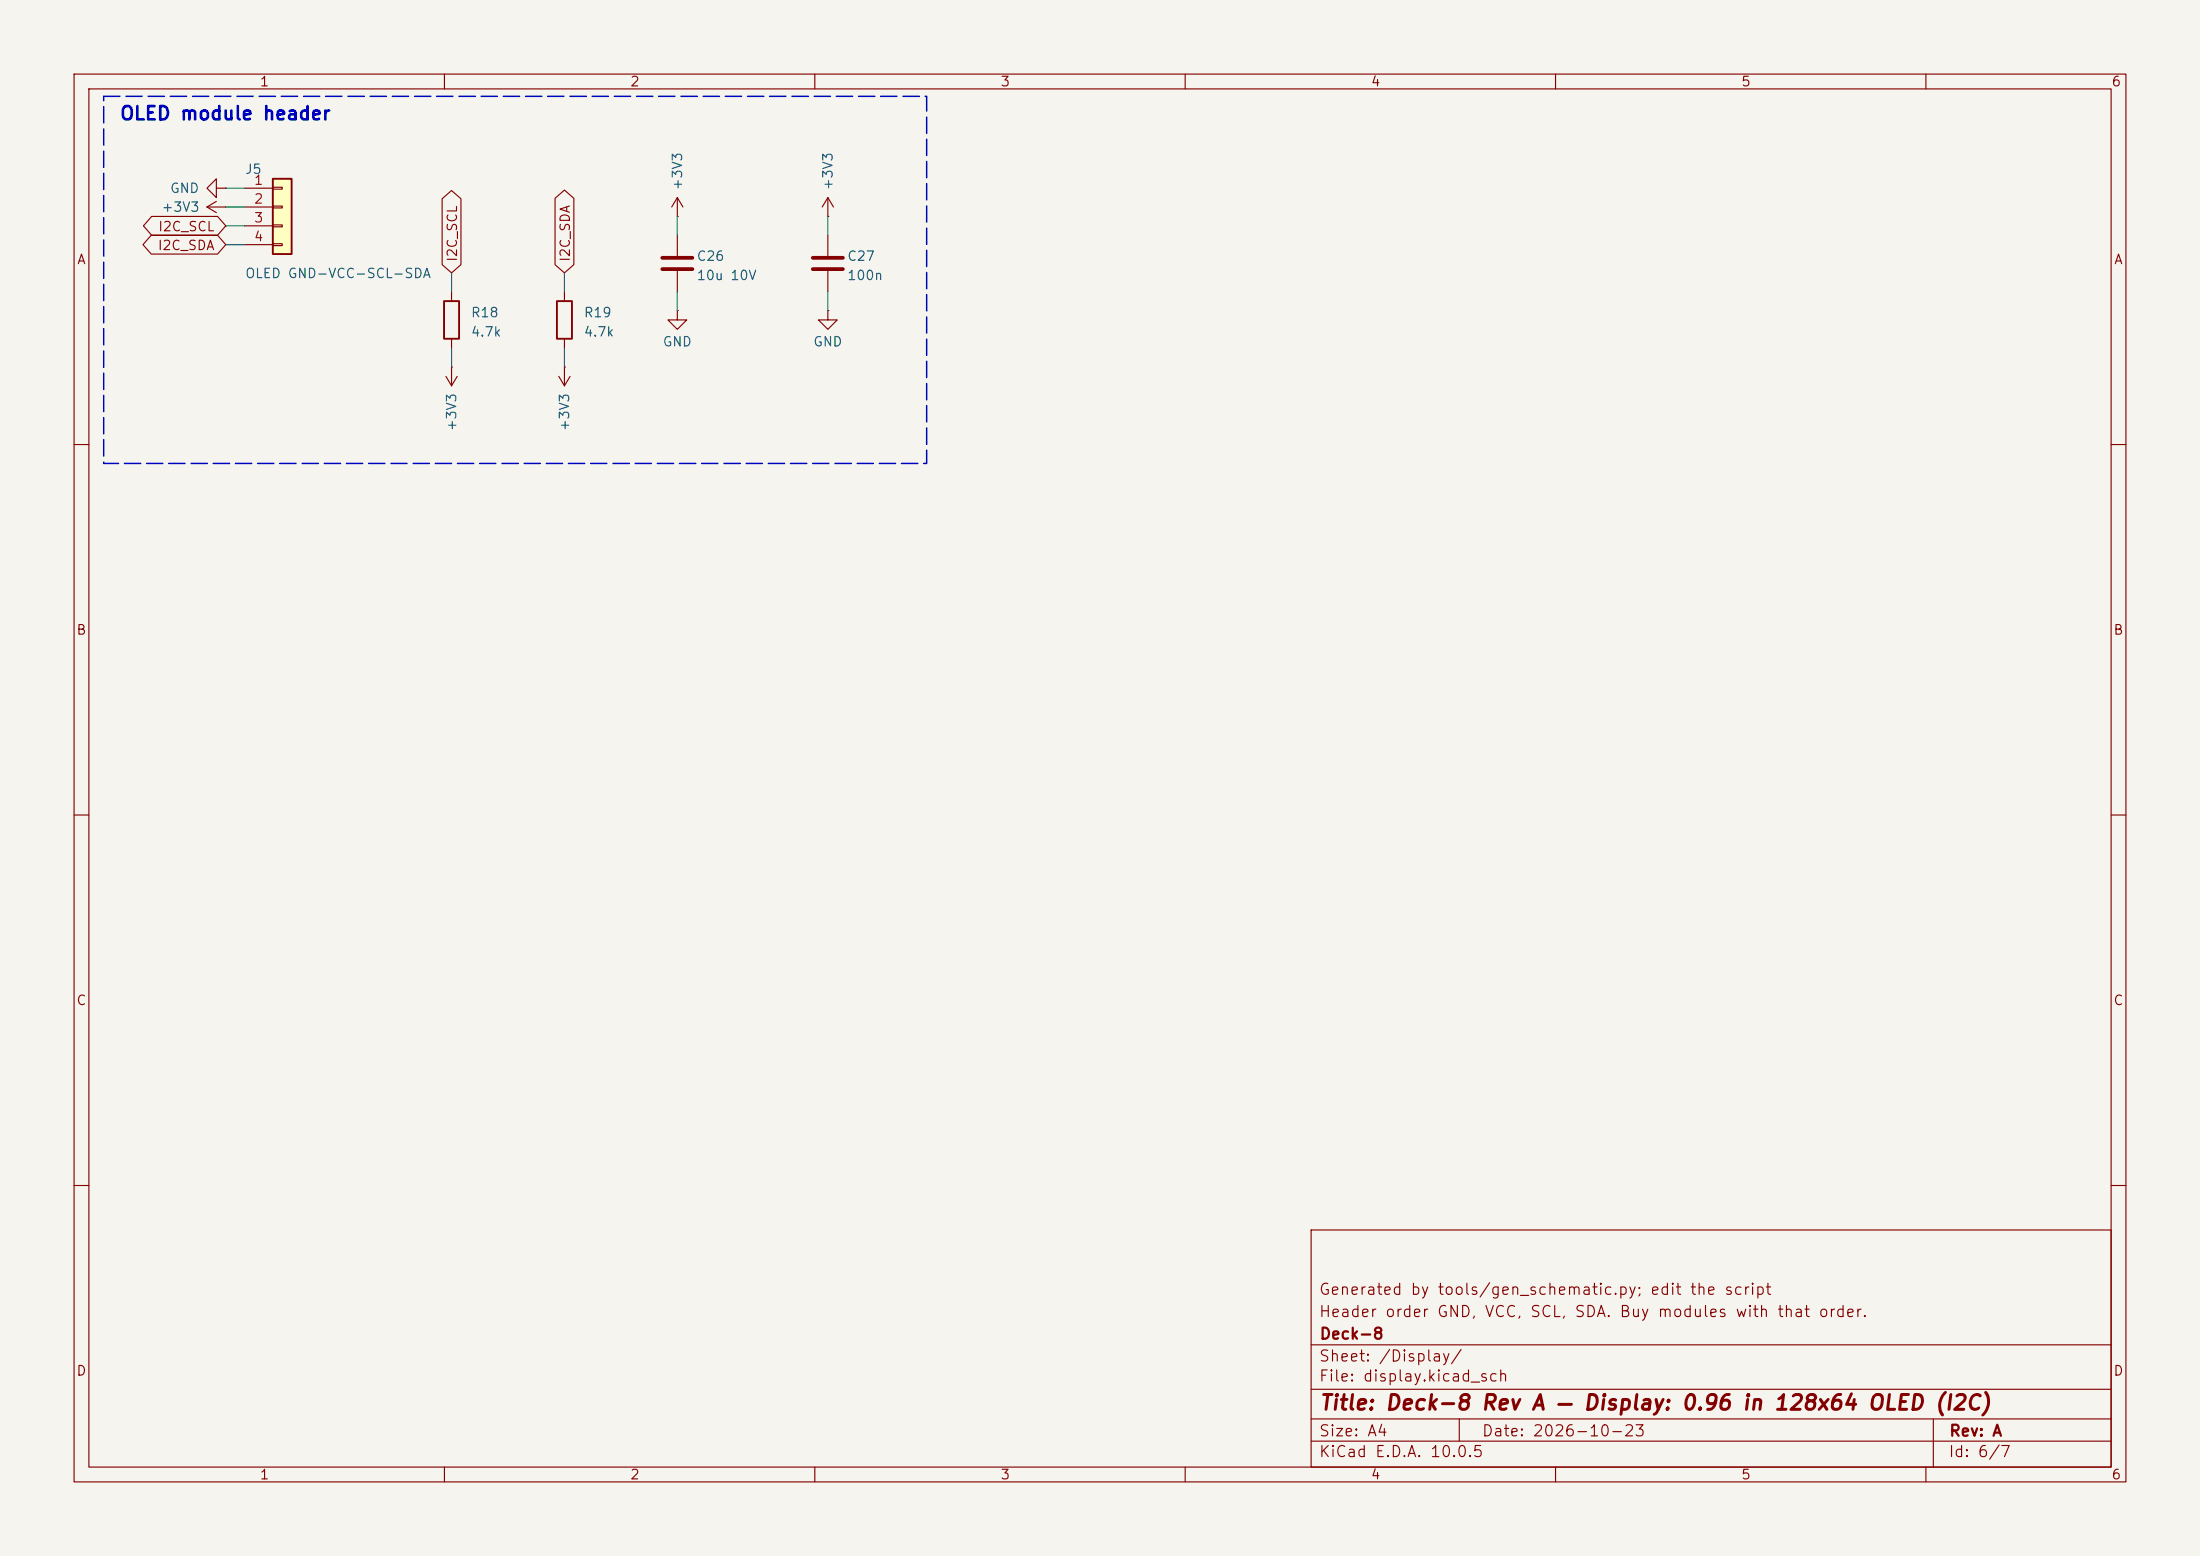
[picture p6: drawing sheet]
(kicad_sch
 (version 20250114)
 (generator "eeschema")
 (generator_version "9.0")
 (paper "A4")
 (title_block
  (title "Deck-8 Rev A — Display: 0.96 in 128x64 OLED (I2C)")
  (date "2026-10-23")
  (rev "A")
  (company "Deck-8")
  (comment 1 "Header order GND, VCC, SCL, SDA. Buy modules with that order.")
  (comment 2 "Generated by tools/gen_schematic.py; edit the script"))
 (lib_symbols
  (symbol "Connector_Generic:Conn_01x04"
   (pin_names (offset 1.016) (hide yes)) (exclude_from_sim no) (in_bom yes) (on_board yes)
   (in_pos_files yes)
   (duplicate_pin_numbers_are_jumpers no)
   (property "Reference" "J" (at 0 5.08 0) (show_name no) (do_not_autoplace no) (effects (font (size 1.27 1.27))))
   (property "Value" "Conn_01x04" (at 0 -7.62 0) (show_name no) (do_not_autoplace no) (effects (font (size 1.27 1.27))))
   (property "Footprint" "" (at 0 0 0) (show_name no) (do_not_autoplace no) (hide yes) (effects (font (size 1.27 1.27))))
   (property "Datasheet" "" (at 0 0 0) (show_name no) (do_not_autoplace no) (hide yes) (effects (font (size 1.27 1.27))))
   (property "Description" "Generic connector, single row, 01x04, script generated (kicad-library-utils/schlib/autogen/connector/)" (at 0 0 0) (show_name no) (do_not_autoplace no) (hide yes) (effects (font (size 1.27 1.27))))
   (symbol "Conn_01x04_1_1"
    (rectangle (start -1.27 3.81) (end 1.27 -6.35) (stroke (width 0.254) (type default)) (fill (type background)))
    (rectangle (start -1.27 2.667) (end 0 2.413) (stroke (width 0.1524) (type default)) (fill (type none)))
    (rectangle (start -1.27 0.127) (end 0 -0.127) (stroke (width 0.1524) (type default)) (fill (type none)))
    (rectangle (start -1.27 -2.413) (end 0 -2.667) (stroke (width 0.1524) (type default)) (fill (type none)))
    (rectangle (start -1.27 -4.953) (end 0 -5.207) (stroke (width 0.1524) (type default)) (fill (type none)))
    (pin passive line (at -5.08 2.54 0) (length 3.81) (name "Pin_1" (effects (font (size 1.27 1.27)))) (number "1" (effects (font (size 1.27 1.27)))))
    (pin passive line (at -5.08 0 0) (length 3.81) (name "Pin_2" (effects (font (size 1.27 1.27)))) (number "2" (effects (font (size 1.27 1.27)))))
    (pin passive line (at -5.08 -2.54 0) (length 3.81) (name "Pin_3" (effects (font (size 1.27 1.27)))) (number "3" (effects (font (size 1.27 1.27)))))
    (pin passive line (at -5.08 -5.08 0) (length 3.81) (name "Pin_4" (effects (font (size 1.27 1.27)))) (number "4" (effects (font (size 1.27 1.27))))))
   (embedded_fonts no))
  (symbol "power:GND"
   (power global)
   (pin_numbers (hide yes))
   (pin_names (offset 0) (hide yes)) (exclude_from_sim no) (in_bom yes) (on_board yes)
   (in_pos_files yes)
   (duplicate_pin_numbers_are_jumpers no)
   (property "Reference" "#PWR" (at 0 -6.35 0) (show_name no) (do_not_autoplace no) (hide yes) (effects (font (size 1.27 1.27))))
   (property "Value" "GND" (at 0 -3.81 0) (show_name no) (do_not_autoplace no) (effects (font (size 1.27 1.27))))
   (property "Footprint" "" (at 0 0 0) (show_name no) (do_not_autoplace no) (hide yes) (effects (font (size 1.27 1.27))))
   (property "Datasheet" "" (at 0 0 0) (show_name no) (do_not_autoplace no) (hide yes) (effects (font (size 1.27 1.27))))
   (property "Description" "Power symbol creates a global label with name \"GND\" , ground" (at 0 0 0) (show_name no) (do_not_autoplace no) (hide yes) (effects (font (size 1.27 1.27))))
   (symbol "GND_0_1"
    (polyline (pts (xy 0 0) (xy 0 -1.27) (xy 1.27 -1.27) (xy 0 -2.54) (xy -1.27 -1.27) (xy 0 -1.27)) (stroke (width 0) (type default)) (fill (type none))))
   (symbol "GND_1_1"
    (pin power_in line (at 0 0 270) (length 0) (name "" (effects (font (size 1.27 1.27)))) (number "1" (effects (font (size 1.27 1.27))))))
   (embedded_fonts no))
  (symbol "power:+3V3"
   (power global)
   (pin_numbers (hide yes))
   (pin_names (offset 0) (hide yes)) (exclude_from_sim no) (in_bom yes) (on_board yes)
   (in_pos_files yes)
   (duplicate_pin_numbers_are_jumpers no)
   (property "Reference" "#PWR" (at 0 -3.81 0) (show_name no) (do_not_autoplace no) (hide yes) (effects (font (size 1.27 1.27))))
   (property "Value" "+3V3" (at 0 3.556 0) (show_name no) (do_not_autoplace no) (effects (font (size 1.27 1.27))))
   (property "Footprint" "" (at 0 0 0) (show_name no) (do_not_autoplace no) (hide yes) (effects (font (size 1.27 1.27))))
   (property "Datasheet" "" (at 0 0 0) (show_name no) (do_not_autoplace no) (hide yes) (effects (font (size 1.27 1.27))))
   (property "Description" "Power symbol creates a global label with name \"+3V3\"" (at 0 0 0) (show_name no) (do_not_autoplace no) (hide yes) (effects (font (size 1.27 1.27))))
   (symbol "+3V3_0_1"
    (polyline (pts (xy -0.762 1.27) (xy 0 2.54)) (stroke (width 0) (type default)) (fill (type none)))
    (polyline (pts (xy 0 2.54) (xy 0.762 1.27)) (stroke (width 0) (type default)) (fill (type none)))
    (polyline (pts (xy 0 0) (xy 0 2.54)) (stroke (width 0) (type default)) (fill (type none))))
   (symbol "+3V3_1_1"
    (pin power_in line (at 0 0 90) (length 0) (name "" (effects (font (size 1.27 1.27)))) (number "1" (effects (font (size 1.27 1.27))))))
   (embedded_fonts no))
  (symbol "Device:R"
   (pin_numbers (hide yes))
   (pin_names (offset 0)) (exclude_from_sim no) (in_bom yes) (on_board yes)
   (in_pos_files yes)
   (duplicate_pin_numbers_are_jumpers no)
   (property "Reference" "R" (at 2.032 0 90) (show_name no) (do_not_autoplace no) (effects (font (size 1.27 1.27))))
   (property "Value" "R" (at 0 0 90) (show_name no) (do_not_autoplace no) (effects (font (size 1.27 1.27))))
   (property "Footprint" "" (at -1.778 0 90) (show_name no) (do_not_autoplace no) (hide yes) (effects (font (size 1.27 1.27))))
   (property "Datasheet" "" (at 0 0 0) (show_name no) (do_not_autoplace no) (hide yes) (effects (font (size 1.27 1.27))))
   (property "Description" "Resistor" (at 0 0 0) (show_name no) (do_not_autoplace no) (hide yes) (effects (font (size 1.27 1.27))))
   (symbol "R_0_1"
    (rectangle (start -1.016 -2.54) (end 1.016 2.54) (stroke (width 0.254) (type default)) (fill (type none))))
   (symbol "R_1_1"
    (pin passive line (at 0 3.81 270) (length 1.27) (name "" (effects (font (size 1.27 1.27)))) (number "1" (effects (font (size 1.27 1.27)))))
    (pin passive line (at 0 -3.81 90) (length 1.27) (name "" (effects (font (size 1.27 1.27)))) (number "2" (effects (font (size 1.27 1.27))))))
   (embedded_fonts no))
  (symbol "Device:C"
   (pin_numbers (hide yes))
   (pin_names (offset 0.254)) (exclude_from_sim no) (in_bom yes) (on_board yes)
   (in_pos_files yes)
   (duplicate_pin_numbers_are_jumpers no)
   (property "Reference" "C" (at 0.635 2.54 0) (show_name no) (do_not_autoplace no) (effects (font (size 1.27 1.27)) (justify left)))
   (property "Value" "C" (at 0.635 -2.54 0) (show_name no) (do_not_autoplace no) (effects (font (size 1.27 1.27)) (justify left)))
   (property "Footprint" "" (at 0.9652 -3.81 0) (show_name no) (do_not_autoplace no) (hide yes) (effects (font (size 1.27 1.27))))
   (property "Datasheet" "" (at 0 0 0) (show_name no) (do_not_autoplace no) (hide yes) (effects (font (size 1.27 1.27))))
   (property "Description" "Unpolarized capacitor" (at 0 0 0) (show_name no) (do_not_autoplace no) (hide yes) (effects (font (size 1.27 1.27))))
   (symbol "C_0_1"
    (polyline (pts (xy -2.032 0.762) (xy 2.032 0.762)) (stroke (width 0.508) (type default)) (fill (type none)))
    (polyline (pts (xy -2.032 -0.762) (xy 2.032 -0.762)) (stroke (width 0.508) (type default)) (fill (type none))))
   (symbol "C_1_1"
    (pin passive line (at 0 3.81 270) (length 2.794) (name "" (effects (font (size 1.27 1.27)))) (number "1" (effects (font (size 1.27 1.27)))))
    (pin passive line (at 0 -3.81 90) (length 2.794) (name "" (effects (font (size 1.27 1.27)))) (number "2" (effects (font (size 1.27 1.27))))))
   (embedded_fonts no)))
 (symbol
  (lib_id "Connector_Generic:Conn_01x04")
  (at 38.1 27.94 0)
  (unit 1)
  (exclude_from_sim no)
  (in_bom yes)
  (on_board yes)
  (dnp no)
  (property "Reference" "J5" (at 33.02 22.83 0) (effects (font (size 1.27 1.27)) (justify left)))
  (property "Value" "OLED GND-VCC-SCL-SDA" (at 33.02 36.89 0) (effects (font (size 1.27 1.27)) (justify left)))
  (property "Footprint" "Connector_PinHeader_2.54mm:PinHeader_1x04_P2.54mm_Vertical" (at 38.1 27.94 0) (effects (font (size 1.27 1.27)) (hide yes)))
  (property "Datasheet" "" (at 38.1 27.94 0) (effects (font (size 1.27 1.27)) (hide yes)))
  (property "Description" "Generic connector, single row, 01x04, script generated (kicad-library-utils/schlib/autogen/connector/)" (at 38.1 27.94 0) (effects (font (size 1.27 1.27)) (hide yes)))
  (property "MPN" "0.96 in 128x64 I2C OLED module (SSD1306), soldered on its own 4-pin header" (at 38.1 27.94 0) (effects (font (size 1.27 1.27)) (hide yes)))
  (property "Note" "module header row toward the keys; verify against the module drawing" (at 38.1 27.94 0) (effects (font (size 1.27 1.27)) (hide yes)))
  (property "Deck8_Place" "X=0;Y=23.0;side=F;rot=0" (at 38.1 27.94 0) (effects (font (size 1.27 1.27)) (hide yes)))
  (pin "1")
  (pin "2")
  (pin "3")
  (pin "4"))
 (wire
  (pts (xy 33.02 25.4) (xy 30.48 25.4))
  (stroke (width 0) (type default)))
 (symbol
  (lib_id "power:GND")
  (at 30.48 25.4 270)
  (unit 1)
  (exclude_from_sim no)
  (in_bom no)
  (on_board yes)
  (dnp no)
  (property "Reference" "#PWR6001" (at 30.48 25.4 0) (effects (font (size 1.27 1.27)) (justify left) (hide yes)))
  (property "Value" "GND" (at 24.93 25.4 90) (effects (font (size 1.27 1.27))))
  (property "Footprint" "" (at 30.48 25.4 0) (effects (font (size 1.27 1.27)) (hide yes)))
  (property "Datasheet" "" (at 30.48 25.4 0) (effects (font (size 1.27 1.27)) (hide yes)))
  (property "Description" "Power symbol for net GND" (at 30.48 25.4 0) (effects (font (size 1.27 1.27)) (hide yes)))
  (pin "1"))
 (wire
  (pts (xy 33.02 27.94) (xy 30.48 27.94))
  (stroke (width 0) (type default)))
 (symbol
  (lib_id "power:+3V3")
  (at 30.48 27.94 90)
  (unit 1)
  (exclude_from_sim no)
  (in_bom no)
  (on_board yes)
  (dnp no)
  (property "Reference" "#PWR6002" (at 30.48 27.94 0) (effects (font (size 1.27 1.27)) (justify left) (hide yes)))
  (property "Value" "+3V3" (at 24.38 27.94 90) (effects (font (size 1.27 1.27))))
  (property "Footprint" "" (at 30.48 27.94 0) (effects (font (size 1.27 1.27)) (hide yes)))
  (property "Datasheet" "" (at 30.48 27.94 0) (effects (font (size 1.27 1.27)) (hide yes)))
  (property "Description" "Power symbol for net +3V3" (at 30.48 27.94 0) (effects (font (size 1.27 1.27)) (hide yes)))
  (pin "1"))
 (wire
  (pts (xy 33.02 30.48) (xy 30.48 30.48))
  (stroke (width 0) (type default)))
 (global_label "I2C_SCL"
  (shape bidirectional)
  (at 30.48 30.48 180)
  (fields_autoplaced yes)
  (effects (font (size 1.27 1.27)) (justify right))
  (property "Intersheetrefs" "${INTERSHEET_REFS}" (at 30.48 30.48 180) (effects (font (size 1.27 1.27)) (justify right) (hide yes))))
 (wire
  (pts (xy 33.02 33.02) (xy 30.48 33.02))
  (stroke (width 0) (type default)))
 (global_label "I2C_SDA"
  (shape bidirectional)
  (at 30.48 33.02 180)
  (fields_autoplaced yes)
  (effects (font (size 1.27 1.27)) (justify right))
  (property "Intersheetrefs" "${INTERSHEET_REFS}" (at 30.48 33.02 180) (effects (font (size 1.27 1.27)) (justify right) (hide yes))))
 (symbol
  (lib_id "Device:R")
  (at 60.96 43.18 0)
  (unit 1)
  (exclude_from_sim no)
  (in_bom yes)
  (on_board yes)
  (dnp no)
  (property "Reference" "R18" (at 63.5 42.18 0) (effects (font (size 1.27 1.27)) (justify left)))
  (property "Value" "4.7k" (at 63.5 44.78 0) (effects (font (size 1.27 1.27)) (justify left)))
  (property "Footprint" "Resistor_SMD:R_0603_1608Metric" (at 60.96 43.18 0) (effects (font (size 1.27 1.27)) (hide yes)))
  (property "Datasheet" "" (at 60.96 43.18 0) (effects (font (size 1.27 1.27)) (hide yes)))
  (property "Description" "Resistor" (at 60.96 43.18 0) (effects (font (size 1.27 1.27)) (hide yes)))
  (property "MPN" "UNI-ROYAL 0603WAF4701T5E" (at 60.96 43.18 0) (effects (font (size 1.27 1.27)) (hide yes)))
  (property "LCSC" "C23162" (at 60.96 43.18 0) (effects (font (size 1.27 1.27)) (hide yes)))
  (pin "1")
  (pin "2"))
 (wire
  (pts (xy 60.96 39.37) (xy 60.96 36.83))
  (stroke (width 0) (type default)))
 (global_label "I2C_SCL"
  (shape bidirectional)
  (at 60.96 36.83 90)
  (fields_autoplaced yes)
  (effects (font (size 1.27 1.27)) (justify left))
  (property "Intersheetrefs" "${INTERSHEET_REFS}" (at 60.96 36.83 90) (effects (font (size 1.27 1.27)) (justify left) (hide yes))))
 (wire
  (pts (xy 60.96 46.99) (xy 60.96 49.53))
  (stroke (width 0) (type default)))
 (symbol
  (lib_id "power:+3V3")
  (at 60.96 49.53 180)
  (unit 1)
  (exclude_from_sim no)
  (in_bom no)
  (on_board yes)
  (dnp no)
  (property "Reference" "#PWR6003" (at 60.96 49.53 0) (effects (font (size 1.27 1.27)) (justify left) (hide yes)))
  (property "Value" "+3V3" (at 60.96 55.63 90) (effects (font (size 1.27 1.27))))
  (property "Footprint" "" (at 60.96 49.53 0) (effects (font (size 1.27 1.27)) (hide yes)))
  (property "Datasheet" "" (at 60.96 49.53 0) (effects (font (size 1.27 1.27)) (hide yes)))
  (property "Description" "Power symbol for net +3V3" (at 60.96 49.53 0) (effects (font (size 1.27 1.27)) (hide yes)))
  (pin "1"))
 (symbol
  (lib_id "Device:R")
  (at 76.2 43.18 0)
  (unit 1)
  (exclude_from_sim no)
  (in_bom yes)
  (on_board yes)
  (dnp no)
  (property "Reference" "R19" (at 78.74 42.18 0) (effects (font (size 1.27 1.27)) (justify left)))
  (property "Value" "4.7k" (at 78.74 44.78 0) (effects (font (size 1.27 1.27)) (justify left)))
  (property "Footprint" "Resistor_SMD:R_0603_1608Metric" (at 76.2 43.18 0) (effects (font (size 1.27 1.27)) (hide yes)))
  (property "Datasheet" "" (at 76.2 43.18 0) (effects (font (size 1.27 1.27)) (hide yes)))
  (property "Description" "Resistor" (at 76.2 43.18 0) (effects (font (size 1.27 1.27)) (hide yes)))
  (property "MPN" "UNI-ROYAL 0603WAF4701T5E" (at 76.2 43.18 0) (effects (font (size 1.27 1.27)) (hide yes)))
  (property "LCSC" "C23162" (at 76.2 43.18 0) (effects (font (size 1.27 1.27)) (hide yes)))
  (pin "1")
  (pin "2"))
 (wire
  (pts (xy 76.2 39.37) (xy 76.2 36.83))
  (stroke (width 0) (type default)))
 (global_label "I2C_SDA"
  (shape bidirectional)
  (at 76.2 36.83 90)
  (fields_autoplaced yes)
  (effects (font (size 1.27 1.27)) (justify left))
  (property "Intersheetrefs" "${INTERSHEET_REFS}" (at 76.2 36.83 90) (effects (font (size 1.27 1.27)) (justify left) (hide yes))))
 (wire
  (pts (xy 76.2 46.99) (xy 76.2 49.53))
  (stroke (width 0) (type default)))
 (symbol
  (lib_id "power:+3V3")
  (at 76.2 49.53 180)
  (unit 1)
  (exclude_from_sim no)
  (in_bom no)
  (on_board yes)
  (dnp no)
  (property "Reference" "#PWR6004" (at 76.2 49.53 0) (effects (font (size 1.27 1.27)) (justify left) (hide yes)))
  (property "Value" "+3V3" (at 76.2 55.63 90) (effects (font (size 1.27 1.27))))
  (property "Footprint" "" (at 76.2 49.53 0) (effects (font (size 1.27 1.27)) (hide yes)))
  (property "Datasheet" "" (at 76.2 49.53 0) (effects (font (size 1.27 1.27)) (hide yes)))
  (property "Description" "Power symbol for net +3V3" (at 76.2 49.53 0) (effects (font (size 1.27 1.27)) (hide yes)))
  (pin "1"))
 (symbol
  (lib_id "Device:C")
  (at 91.44 35.56 0)
  (unit 1)
  (exclude_from_sim no)
  (in_bom yes)
  (on_board yes)
  (dnp no)
  (property "Reference" "C26" (at 93.98 34.56 0) (effects (font (size 1.27 1.27)) (justify left)))
  (property "Value" "10u 10V" (at 93.98 37.16 0) (effects (font (size 1.27 1.27)) (justify left)))
  (property "Footprint" "Capacitor_SMD:C_0603_1608Metric" (at 91.44 35.56 0) (effects (font (size 1.27 1.27)) (hide yes)))
  (property "Datasheet" "" (at 91.44 35.56 0) (effects (font (size 1.27 1.27)) (hide yes)))
  (property "Description" "Unpolarized capacitor" (at 91.44 35.56 0) (effects (font (size 1.27 1.27)) (hide yes)))
  (property "MPN" "CL10A106KP8NNNC (10 V X5R)" (at 91.44 35.56 0) (effects (font (size 1.27 1.27)) (hide yes)))
  (property "LCSC" "C19702" (at 91.44 35.56 0) (effects (font (size 1.27 1.27)) (hide yes)))
  (pin "1")
  (pin "2"))
 (wire
  (pts (xy 91.44 31.75) (xy 91.44 29.21))
  (stroke (width 0) (type default)))
 (symbol
  (lib_id "power:+3V3")
  (at 91.44 29.21 0)
  (unit 1)
  (exclude_from_sim no)
  (in_bom no)
  (on_board yes)
  (dnp no)
  (property "Reference" "#PWR6005" (at 91.44 29.21 0) (effects (font (size 1.27 1.27)) (justify left) (hide yes)))
  (property "Value" "+3V3" (at 91.44 23.11 90) (effects (font (size 1.27 1.27))))
  (property "Footprint" "" (at 91.44 29.21 0) (effects (font (size 1.27 1.27)) (hide yes)))
  (property "Datasheet" "" (at 91.44 29.21 0) (effects (font (size 1.27 1.27)) (hide yes)))
  (property "Description" "Power symbol for net +3V3" (at 91.44 29.21 0) (effects (font (size 1.27 1.27)) (hide yes)))
  (pin "1"))
 (wire
  (pts (xy 91.44 39.37) (xy 91.44 41.91))
  (stroke (width 0) (type default)))
 (symbol
  (lib_id "power:GND")
  (at 91.44 41.91 0)
  (unit 1)
  (exclude_from_sim no)
  (in_bom no)
  (on_board yes)
  (dnp no)
  (property "Reference" "#PWR6006" (at 91.44 41.91 0) (effects (font (size 1.27 1.27)) (justify left) (hide yes)))
  (property "Value" "GND" (at 91.44 46.11 0) (effects (font (size 1.27 1.27))))
  (property "Footprint" "" (at 91.44 41.91 0) (effects (font (size 1.27 1.27)) (hide yes)))
  (property "Datasheet" "" (at 91.44 41.91 0) (effects (font (size 1.27 1.27)) (hide yes)))
  (property "Description" "Power symbol for net GND" (at 91.44 41.91 0) (effects (font (size 1.27 1.27)) (hide yes)))
  (pin "1"))
 (symbol
  (lib_id "Device:C")
  (at 111.76 35.56 0)
  (unit 1)
  (exclude_from_sim no)
  (in_bom yes)
  (on_board yes)
  (dnp no)
  (property "Reference" "C27" (at 114.3 34.56 0) (effects (font (size 1.27 1.27)) (justify left)))
  (property "Value" "100n" (at 114.3 37.16 0) (effects (font (size 1.27 1.27)) (justify left)))
  (property "Footprint" "Capacitor_SMD:C_0603_1608Metric" (at 111.76 35.56 0) (effects (font (size 1.27 1.27)) (hide yes)))
  (property "Datasheet" "" (at 111.76 35.56 0) (effects (font (size 1.27 1.27)) (hide yes)))
  (property "Description" "Unpolarized capacitor" (at 111.76 35.56 0) (effects (font (size 1.27 1.27)) (hide yes)))
  (property "MPN" "CC0603KRX7R9BB104 (50 V X7R)" (at 111.76 35.56 0) (effects (font (size 1.27 1.27)) (hide yes)))
  (property "LCSC" "C14663" (at 111.76 35.56 0) (effects (font (size 1.27 1.27)) (hide yes)))
  (pin "1")
  (pin "2"))
 (wire
  (pts (xy 111.76 31.75) (xy 111.76 29.21))
  (stroke (width 0) (type default)))
 (symbol
  (lib_id "power:+3V3")
  (at 111.76 29.21 0)
  (unit 1)
  (exclude_from_sim no)
  (in_bom no)
  (on_board yes)
  (dnp no)
  (property "Reference" "#PWR6007" (at 111.76 29.21 0) (effects (font (size 1.27 1.27)) (justify left) (hide yes)))
  (property "Value" "+3V3" (at 111.76 23.11 90) (effects (font (size 1.27 1.27))))
  (property "Footprint" "" (at 111.76 29.21 0) (effects (font (size 1.27 1.27)) (hide yes)))
  (property "Datasheet" "" (at 111.76 29.21 0) (effects (font (size 1.27 1.27)) (hide yes)))
  (property "Description" "Power symbol for net +3V3" (at 111.76 29.21 0) (effects (font (size 1.27 1.27)) (hide yes)))
  (pin "1"))
 (wire
  (pts (xy 111.76 39.37) (xy 111.76 41.91))
  (stroke (width 0) (type default)))
 (symbol
  (lib_id "power:GND")
  (at 111.76 41.91 0)
  (unit 1)
  (exclude_from_sim no)
  (in_bom no)
  (on_board yes)
  (dnp no)
  (property "Reference" "#PWR6008" (at 111.76 41.91 0) (effects (font (size 1.27 1.27)) (justify left) (hide yes)))
  (property "Value" "GND" (at 111.76 46.11 0) (effects (font (size 1.27 1.27))))
  (property "Footprint" "" (at 111.76 41.91 0) (effects (font (size 1.27 1.27)) (hide yes)))
  (property "Datasheet" "" (at 111.76 41.91 0) (effects (font (size 1.27 1.27)) (hide yes)))
  (property "Description" "Power symbol for net GND" (at 111.76 41.91 0) (effects (font (size 1.27 1.27)) (hide yes)))
  (pin "1"))
 (rectangle
  (start 14 13)
  (end 125.1 62.55)
  (stroke (width 0.2) (type dash))
  (fill (type none)))
 (text "OLED module header"
  (exclude_from_sim no)
  (at 16 14.5 0)
  (effects (font (size 1.8 1.8) (bold yes)) (justify left top)))
 (embedded_fonts no))
